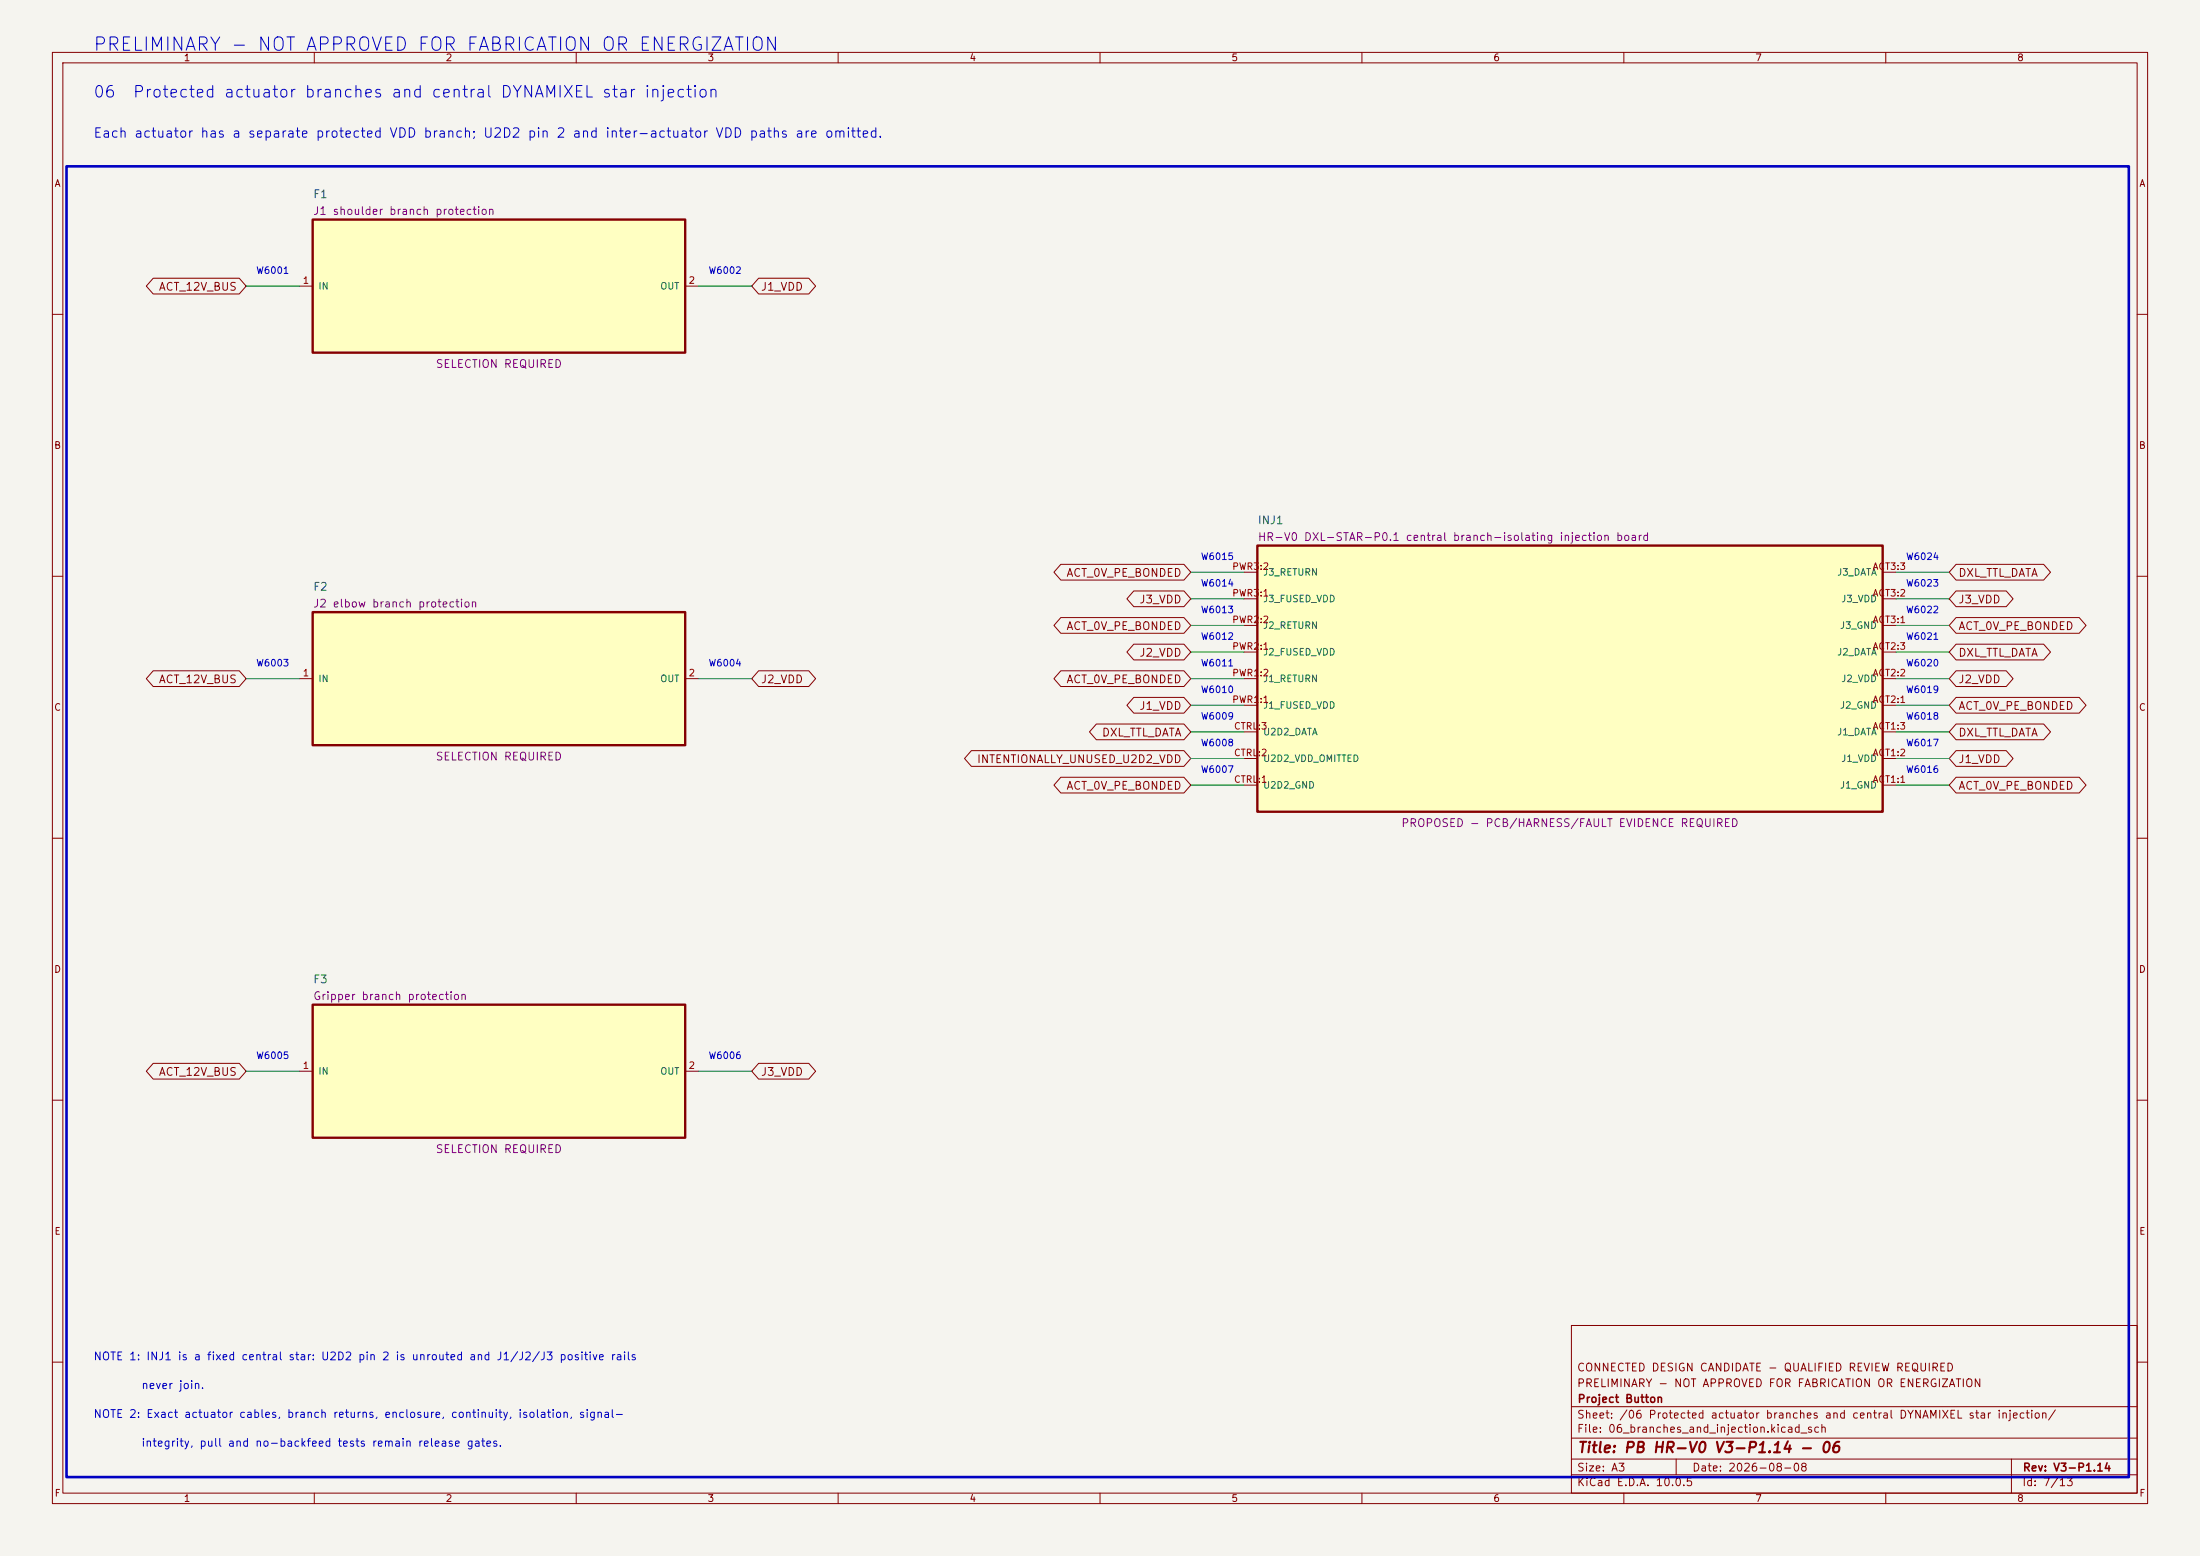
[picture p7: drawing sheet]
(kicad_sch
 (version 20250114) (generator "eeschema") (generator_version "10.0") (paper "A3")
 (title_block (title "PB HR-V0 V3-P1.14 - 06") (date "2026-08-08") (rev "V3-P1.14")
  (company "Project Button") (comment 1 "PRELIMINARY - NOT APPROVED FOR FABRICATION OR ENERGIZATION") (comment 2 "CONNECTED DESIGN CANDIDATE - QUALIFIED REVIEW REQUIRED"))
 (lib_symbols (symbol "PBV3:F1"
   (pin_names (offset 1.016)) (exclude_from_sim no) (in_bom yes) (on_board yes)
   (property "Reference" "F1" (at -35.56 -16.70 0) (effects (font (size 1.50 1.50)) (justify left bottom)))
   (property "Value" "J1 shoulder branch protection" (at 0.00 0.00 0) (effects (font (size 1.50 1.50)) (hide yes)))
   (property "Footprint" "" (at 0.00 0.00 0) (effects (font (size 1.50 1.50)) (hide yes)))
   (property "Datasheet" "" (at 0.00 0.00 0) (effects (font (size 1.50 1.50)) (hide yes)))
   (property "Description" "R36 proposes 5025 block plus ATOF family only. XM540 4.4 A stall versus JST EH 3 A series basis is unresolved; rating and all physical evidence remain open." (at 0.00 0.00 0) (effects (font (size 1.50 1.50)) (hide yes)))
   (property "Status" "SELECTION REQUIRED" (at 0.00 15.70 0) (effects (font (size 1.50 1.50)) (justify bottom)))
   (property "Evidence" "" (at 0.00 0.00 0) (effects (font (size 1.50 1.50)) (hide yes)))
   (property "Display" "J1 shoulder branch protection" (at -35.56 -13.50 0) (effects (font (size 1.50 1.50)) (justify left bottom)))
   (symbol "F1_0_1"
    (rectangle (start -35.56 -12.70) (end 35.56 12.70) (stroke (width 0.45) (type solid)) (fill (type background))))
   (symbol "F1_1_1" (pin passive line (at -38.10 0.00 0) (length 2.54) (name "IN" (effects (font (size 1.27 1.27)))) (number "1" (effects (font (size 1.27 1.27))))) (pin passive line (at 38.10 0.00 180) (length 2.54) (name "OUT" (effects (font (size 1.27 1.27)))) (number "2" (effects (font (size 1.27 1.27))))))
   (embedded_fonts no))
(symbol "PBV3:F2"
   (pin_names (offset 1.016)) (exclude_from_sim no) (in_bom yes) (on_board yes)
   (property "Reference" "F2" (at -35.56 -16.70 0) (effects (font (size 1.50 1.50)) (justify left bottom)))
   (property "Value" "J2 elbow branch protection" (at 0.00 0.00 0) (effects (font (size 1.50 1.50)) (hide yes)))
   (property "Footprint" "" (at 0.00 0.00 0) (effects (font (size 1.50 1.50)) (hide yes)))
   (property "Datasheet" "" (at 0.00 0.00 0) (effects (font (size 1.50 1.50)) (hide yes)))
   (property "Description" "Same R36 candidate hardware and XM540/JST connector-limit conflict as F1." (at 0.00 0.00 0) (effects (font (size 1.50 1.50)) (hide yes)))
   (property "Status" "SELECTION REQUIRED" (at 0.00 15.70 0) (effects (font (size 1.50 1.50)) (justify bottom)))
   (property "Evidence" "" (at 0.00 0.00 0) (effects (font (size 1.50 1.50)) (hide yes)))
   (property "Display" "J2 elbow branch protection" (at -35.56 -13.50 0) (effects (font (size 1.50 1.50)) (justify left bottom)))
   (symbol "F2_0_1"
    (rectangle (start -35.56 -12.70) (end 35.56 12.70) (stroke (width 0.45) (type solid)) (fill (type background))))
   (symbol "F2_1_1" (pin passive line (at -38.10 0.00 0) (length 2.54) (name "IN" (effects (font (size 1.27 1.27)))) (number "1" (effects (font (size 1.27 1.27))))) (pin passive line (at 38.10 0.00 180) (length 2.54) (name "OUT" (effects (font (size 1.27 1.27)))) (number "2" (effects (font (size 1.27 1.27))))))
   (embedded_fonts no))
(symbol "PBV3:F3"
   (pin_names (offset 1.016)) (exclude_from_sim no) (in_bom yes) (on_board yes)
   (property "Reference" "F3" (at -35.56 -16.70 0) (effects (font (size 1.50 1.50)) (justify left bottom)))
   (property "Value" "Gripper branch protection" (at 0.00 0.00 0) (effects (font (size 1.50 1.50)) (hide yes)))
   (property "Footprint" "" (at 0.00 0.00 0) (effects (font (size 1.50 1.50)) (hide yes)))
   (property "Datasheet" "" (at 0.00 0.00 0) (effects (font (size 1.50 1.50)) (hide yes)))
   (property "Description" "R36 proposes 5025 block plus ATOF family only. XM430 stall screen is 2.3 A; exact cable, rating and coordination evidence remain open." (at 0.00 0.00 0) (effects (font (size 1.50 1.50)) (hide yes)))
   (property "Status" "SELECTION REQUIRED" (at 0.00 15.70 0) (effects (font (size 1.50 1.50)) (justify bottom)))
   (property "Evidence" "" (at 0.00 0.00 0) (effects (font (size 1.50 1.50)) (hide yes)))
   (property "Display" "Gripper branch protection" (at -35.56 -13.50 0) (effects (font (size 1.50 1.50)) (justify left bottom)))
   (symbol "F3_0_1"
    (rectangle (start -35.56 -12.70) (end 35.56 12.70) (stroke (width 0.45) (type solid)) (fill (type background))))
   (symbol "F3_1_1" (pin passive line (at -38.10 0.00 0) (length 2.54) (name "IN" (effects (font (size 1.27 1.27)))) (number "1" (effects (font (size 1.27 1.27))))) (pin passive line (at 38.10 0.00 180) (length 2.54) (name "OUT" (effects (font (size 1.27 1.27)))) (number "2" (effects (font (size 1.27 1.27))))))
   (embedded_fonts no))
(symbol "PBV3:INJ1"
   (pin_names (offset 1.016)) (exclude_from_sim no) (in_bom yes) (on_board yes)
   (property "Reference" "INJ1" (at -59.69 -29.40 0) (effects (font (size 1.50 1.50)) (justify left bottom)))
   (property "Value" "HR-V0 DXL-STAR-P0.1 central branch-isolating injection board" (at 0.00 0.00 0) (effects (font (size 1.50 1.50)) (hide yes)))
   (property "Footprint" "" (at 0.00 0.00 0) (effects (font (size 1.50 1.50)) (hide yes)))
   (property "Datasheet" "" (at 0.00 0.00 0) (effects (font (size 1.50 1.50)) (hide yes)))
   (property "Description" "One fixed central star board accepts three separately protected VDD/return branches, shares only DATA and common return, and leaves U2D2 pin 2 physically unrouted. Routed DXL-STAR-P0.1 source exists; exact cable lengths, terminals, enclosure, signal-integrity, thermal, continuity and no-backfeed proof remain open." (at 0.00 0.00 0) (effects (font (size 1.50 1.50)) (hide yes)))
   (property "Status" "PROPOSED - PCB/HARNESS/FAULT EVIDENCE REQUIRED" (at 0.00 28.40 0) (effects (font (size 1.50 1.50)) (justify bottom)))
   (property "Evidence" "" (at 0.00 0.00 0) (effects (font (size 1.50 1.50)) (hide yes)))
   (property "Display" "HR-V0 DXL-STAR-P0.1 central branch-isolating injection board" (at -59.69 -26.20 0) (effects (font (size 1.50 1.50)) (justify left bottom)))
   (symbol "INJ1_0_1"
    (rectangle (start -59.69 -25.40) (end 59.69 25.40) (stroke (width 0.45) (type solid)) (fill (type background))))
   (symbol "INJ1_1_1" (pin passive line (at -62.23 -20.32 0) (length 2.54) (name "U2D2 GND" (effects (font (size 1.27 1.27)))) (number "CTRL:1" (effects (font (size 1.27 1.27))))) (pin passive line (at -62.23 -15.24 0) (length 2.54) (name "U2D2 VDD OMITTED" (effects (font (size 1.27 1.27)))) (number "CTRL:2" (effects (font (size 1.27 1.27))))) (pin passive line (at -62.23 -10.16 0) (length 2.54) (name "U2D2 DATA" (effects (font (size 1.27 1.27)))) (number "CTRL:3" (effects (font (size 1.27 1.27))))) (pin passive line (at -62.23 -5.08 0) (length 2.54) (name "J1 FUSED VDD" (effects (font (size 1.27 1.27)))) (number "PWR1:1" (effects (font (size 1.27 1.27))))) (pin passive line (at -62.23 0.00 0) (length 2.54) (name "J1 RETURN" (effects (font (size 1.27 1.27)))) (number "PWR1:2" (effects (font (size 1.27 1.27))))) (pin passive line (at -62.23 5.08 0) (length 2.54) (name "J2 FUSED VDD" (effects (font (size 1.27 1.27)))) (number "PWR2:1" (effects (font (size 1.27 1.27))))) (pin passive line (at -62.23 10.16 0) (length 2.54) (name "J2 RETURN" (effects (font (size 1.27 1.27)))) (number "PWR2:2" (effects (font (size 1.27 1.27))))) (pin passive line (at -62.23 15.24 0) (length 2.54) (name "J3 FUSED VDD" (effects (font (size 1.27 1.27)))) (number "PWR3:1" (effects (font (size 1.27 1.27))))) (pin passive line (at -62.23 20.32 0) (length 2.54) (name "J3 RETURN" (effects (font (size 1.27 1.27)))) (number "PWR3:2" (effects (font (size 1.27 1.27))))) (pin passive line (at 62.23 -20.32 180) (length 2.54) (name "J1 GND" (effects (font (size 1.27 1.27)))) (number "ACT1:1" (effects (font (size 1.27 1.27))))) (pin passive line (at 62.23 -15.24 180) (length 2.54) (name "J1 VDD" (effects (font (size 1.27 1.27)))) (number "ACT1:2" (effects (font (size 1.27 1.27))))) (pin passive line (at 62.23 -10.16 180) (length 2.54) (name "J1 DATA" (effects (font (size 1.27 1.27)))) (number "ACT1:3" (effects (font (size 1.27 1.27))))) (pin passive line (at 62.23 -5.08 180) (length 2.54) (name "J2 GND" (effects (font (size 1.27 1.27)))) (number "ACT2:1" (effects (font (size 1.27 1.27))))) (pin passive line (at 62.23 0.00 180) (length 2.54) (name "J2 VDD" (effects (font (size 1.27 1.27)))) (number "ACT2:2" (effects (font (size 1.27 1.27))))) (pin passive line (at 62.23 5.08 180) (length 2.54) (name "J2 DATA" (effects (font (size 1.27 1.27)))) (number "ACT2:3" (effects (font (size 1.27 1.27))))) (pin passive line (at 62.23 10.16 180) (length 2.54) (name "J3 GND" (effects (font (size 1.27 1.27)))) (number "ACT3:1" (effects (font (size 1.27 1.27))))) (pin passive line (at 62.23 15.24 180) (length 2.54) (name "J3 VDD" (effects (font (size 1.27 1.27)))) (number "ACT3:2" (effects (font (size 1.27 1.27))))) (pin passive line (at 62.23 20.32 180) (length 2.54) (name "J3 DATA" (effects (font (size 1.27 1.27)))) (number "ACT3:3" (effects (font (size 1.27 1.27))))))
   (embedded_fonts no)))
 (text "PRELIMINARY - NOT APPROVED FOR FABRICATION OR ENERGIZATION" (exclude_from_sim no) (at 17.78 10.16 0) (effects (font (size 2.54 2.54)) (justify left bottom))) (text "06  Protected actuator branches and central DYNAMIXEL star injection" (exclude_from_sim no) (at 17.78 19.05 0) (effects (font (size 2.20 2.20)) (justify left bottom))) (text "Each actuator has a separate protected VDD branch; U2D2 pin 2 and inter-actuator VDD paths are omitted." (exclude_from_sim no) (at 17.78 26.67 0) (effects (font (size 1.80 1.80)) (justify left bottom))) (rectangle (start 12.70 31.75) (end 406.40 281.94) (stroke (width 0.50) (type solid)) (fill (type none))) (wire (pts (xy 57.15 54.61) (xy 46.99 54.61)) (stroke (width 0) (type default)))
(global_label "ACT_12V_BUS" (shape bidirectional) (at 46.99 54.61 180) (fields_autoplaced yes) (effects (font (size 1.50 1.50)) (justify right))
    (property "Intersheetrefs" "${INTERSHEET_REFS}" (at 46.99 57.15 0) (effects (font (size 1.27 1.27)) (hide yes))))
(text "W6001" (exclude_from_sim no) (at 52.07 52.61 0) (effects (font (size 1.27 1.27)) (justify bottom)))
(wire (pts (xy 133.35 54.61) (xy 143.51 54.61)) (stroke (width 0) (type default)))
(global_label "J1_VDD" (shape bidirectional) (at 143.51 54.61 0) (fields_autoplaced yes) (effects (font (size 1.50 1.50)) (justify left))
    (property "Intersheetrefs" "${INTERSHEET_REFS}" (at 143.51 57.15 0) (effects (font (size 1.27 1.27)) (hide yes))))
(text "W6002" (exclude_from_sim no) (at 138.43 52.61 0) (effects (font (size 1.27 1.27)) (justify bottom))) (wire (pts (xy 57.15 129.54) (xy 46.99 129.54)) (stroke (width 0) (type default)))
(global_label "ACT_12V_BUS" (shape bidirectional) (at 46.99 129.54 180) (fields_autoplaced yes) (effects (font (size 1.50 1.50)) (justify right))
    (property "Intersheetrefs" "${INTERSHEET_REFS}" (at 46.99 132.08 0) (effects (font (size 1.27 1.27)) (hide yes))))
(text "W6003" (exclude_from_sim no) (at 52.07 127.54 0) (effects (font (size 1.27 1.27)) (justify bottom)))
(wire (pts (xy 133.35 129.54) (xy 143.51 129.54)) (stroke (width 0) (type default)))
(global_label "J2_VDD" (shape bidirectional) (at 143.51 129.54 0) (fields_autoplaced yes) (effects (font (size 1.50 1.50)) (justify left))
    (property "Intersheetrefs" "${INTERSHEET_REFS}" (at 143.51 132.08 0) (effects (font (size 1.27 1.27)) (hide yes))))
(text "W6004" (exclude_from_sim no) (at 138.43 127.54 0) (effects (font (size 1.27 1.27)) (justify bottom))) (wire (pts (xy 57.15 204.47) (xy 46.99 204.47)) (stroke (width 0) (type default)))
(global_label "ACT_12V_BUS" (shape bidirectional) (at 46.99 204.47 180) (fields_autoplaced yes) (effects (font (size 1.50 1.50)) (justify right))
    (property "Intersheetrefs" "${INTERSHEET_REFS}" (at 46.99 207.01 0) (effects (font (size 1.27 1.27)) (hide yes))))
(text "W6005" (exclude_from_sim no) (at 52.07 202.47 0) (effects (font (size 1.27 1.27)) (justify bottom)))
(wire (pts (xy 133.35 204.47) (xy 143.51 204.47)) (stroke (width 0) (type default)))
(global_label "J3_VDD" (shape bidirectional) (at 143.51 204.47 0) (fields_autoplaced yes) (effects (font (size 1.50 1.50)) (justify left))
    (property "Intersheetrefs" "${INTERSHEET_REFS}" (at 143.51 207.01 0) (effects (font (size 1.27 1.27)) (hide yes))))
(text "W6006" (exclude_from_sim no) (at 138.43 202.47 0) (effects (font (size 1.27 1.27)) (justify bottom))) (wire (pts (xy 237.49 149.86) (xy 227.33 149.86)) (stroke (width 0) (type default)))
(global_label "ACT_0V_PE_BONDED" (shape bidirectional) (at 227.33 149.86 180) (fields_autoplaced yes) (effects (font (size 1.50 1.50)) (justify right))
    (property "Intersheetrefs" "${INTERSHEET_REFS}" (at 227.33 152.40 0) (effects (font (size 1.27 1.27)) (hide yes))))
(text "W6007" (exclude_from_sim no) (at 232.41 147.86 0) (effects (font (size 1.27 1.27)) (justify bottom)))
(wire (pts (xy 237.49 144.78) (xy 227.33 144.78)) (stroke (width 0) (type default)))
(global_label "INTENTIONALLY_UNUSED_U2D2_VDD" (shape bidirectional) (at 227.33 144.78 180) (fields_autoplaced yes) (effects (font (size 1.50 1.50)) (justify right))
    (property "Intersheetrefs" "${INTERSHEET_REFS}" (at 227.33 147.32 0) (effects (font (size 1.27 1.27)) (hide yes))))
(text "W6008" (exclude_from_sim no) (at 232.41 142.78 0) (effects (font (size 1.27 1.27)) (justify bottom)))
(wire (pts (xy 237.49 139.70) (xy 227.33 139.70)) (stroke (width 0) (type default)))
(global_label "DXL_TTL_DATA" (shape bidirectional) (at 227.33 139.70 180) (fields_autoplaced yes) (effects (font (size 1.50 1.50)) (justify right))
    (property "Intersheetrefs" "${INTERSHEET_REFS}" (at 227.33 142.24 0) (effects (font (size 1.27 1.27)) (hide yes))))
(text "W6009" (exclude_from_sim no) (at 232.41 137.70 0) (effects (font (size 1.27 1.27)) (justify bottom)))
(wire (pts (xy 237.49 134.62) (xy 227.33 134.62)) (stroke (width 0) (type default)))
(global_label "J1_VDD" (shape bidirectional) (at 227.33 134.62 180) (fields_autoplaced yes) (effects (font (size 1.50 1.50)) (justify right))
    (property "Intersheetrefs" "${INTERSHEET_REFS}" (at 227.33 137.16 0) (effects (font (size 1.27 1.27)) (hide yes))))
(text "W6010" (exclude_from_sim no) (at 232.41 132.62 0) (effects (font (size 1.27 1.27)) (justify bottom)))
(wire (pts (xy 237.49 129.54) (xy 227.33 129.54)) (stroke (width 0) (type default)))
(global_label "ACT_0V_PE_BONDED" (shape bidirectional) (at 227.33 129.54 180) (fields_autoplaced yes) (effects (font (size 1.50 1.50)) (justify right))
    (property "Intersheetrefs" "${INTERSHEET_REFS}" (at 227.33 132.08 0) (effects (font (size 1.27 1.27)) (hide yes))))
(text "W6011" (exclude_from_sim no) (at 232.41 127.54 0) (effects (font (size 1.27 1.27)) (justify bottom)))
(wire (pts (xy 237.49 124.46) (xy 227.33 124.46)) (stroke (width 0) (type default)))
(global_label "J2_VDD" (shape bidirectional) (at 227.33 124.46 180) (fields_autoplaced yes) (effects (font (size 1.50 1.50)) (justify right))
    (property "Intersheetrefs" "${INTERSHEET_REFS}" (at 227.33 127.00 0) (effects (font (size 1.27 1.27)) (hide yes))))
(text "W6012" (exclude_from_sim no) (at 232.41 122.46 0) (effects (font (size 1.27 1.27)) (justify bottom)))
(wire (pts (xy 237.49 119.38) (xy 227.33 119.38)) (stroke (width 0) (type default)))
(global_label "ACT_0V_PE_BONDED" (shape bidirectional) (at 227.33 119.38 180) (fields_autoplaced yes) (effects (font (size 1.50 1.50)) (justify right))
    (property "Intersheetrefs" "${INTERSHEET_REFS}" (at 227.33 121.92 0) (effects (font (size 1.27 1.27)) (hide yes))))
(text "W6013" (exclude_from_sim no) (at 232.41 117.38 0) (effects (font (size 1.27 1.27)) (justify bottom)))
(wire (pts (xy 237.49 114.30) (xy 227.33 114.30)) (stroke (width 0) (type default)))
(global_label "J3_VDD" (shape bidirectional) (at 227.33 114.30 180) (fields_autoplaced yes) (effects (font (size 1.50 1.50)) (justify right))
    (property "Intersheetrefs" "${INTERSHEET_REFS}" (at 227.33 116.84 0) (effects (font (size 1.27 1.27)) (hide yes))))
(text "W6014" (exclude_from_sim no) (at 232.41 112.30 0) (effects (font (size 1.27 1.27)) (justify bottom)))
(wire (pts (xy 237.49 109.22) (xy 227.33 109.22)) (stroke (width 0) (type default)))
(global_label "ACT_0V_PE_BONDED" (shape bidirectional) (at 227.33 109.22 180) (fields_autoplaced yes) (effects (font (size 1.50 1.50)) (justify right))
    (property "Intersheetrefs" "${INTERSHEET_REFS}" (at 227.33 111.76 0) (effects (font (size 1.27 1.27)) (hide yes))))
(text "W6015" (exclude_from_sim no) (at 232.41 107.22 0) (effects (font (size 1.27 1.27)) (justify bottom)))
(wire (pts (xy 361.95 149.86) (xy 372.11 149.86)) (stroke (width 0) (type default)))
(global_label "ACT_0V_PE_BONDED" (shape bidirectional) (at 372.11 149.86 0) (fields_autoplaced yes) (effects (font (size 1.50 1.50)) (justify left))
    (property "Intersheetrefs" "${INTERSHEET_REFS}" (at 372.11 152.40 0) (effects (font (size 1.27 1.27)) (hide yes))))
(text "W6016" (exclude_from_sim no) (at 367.03 147.86 0) (effects (font (size 1.27 1.27)) (justify bottom)))
(wire (pts (xy 361.95 144.78) (xy 372.11 144.78)) (stroke (width 0) (type default)))
(global_label "J1_VDD" (shape bidirectional) (at 372.11 144.78 0) (fields_autoplaced yes) (effects (font (size 1.50 1.50)) (justify left))
    (property "Intersheetrefs" "${INTERSHEET_REFS}" (at 372.11 147.32 0) (effects (font (size 1.27 1.27)) (hide yes))))
(text "W6017" (exclude_from_sim no) (at 367.03 142.78 0) (effects (font (size 1.27 1.27)) (justify bottom)))
(wire (pts (xy 361.95 139.70) (xy 372.11 139.70)) (stroke (width 0) (type default)))
(global_label "DXL_TTL_DATA" (shape bidirectional) (at 372.11 139.70 0) (fields_autoplaced yes) (effects (font (size 1.50 1.50)) (justify left))
    (property "Intersheetrefs" "${INTERSHEET_REFS}" (at 372.11 142.24 0) (effects (font (size 1.27 1.27)) (hide yes))))
(text "W6018" (exclude_from_sim no) (at 367.03 137.70 0) (effects (font (size 1.27 1.27)) (justify bottom)))
(wire (pts (xy 361.95 134.62) (xy 372.11 134.62)) (stroke (width 0) (type default)))
(global_label "ACT_0V_PE_BONDED" (shape bidirectional) (at 372.11 134.62 0) (fields_autoplaced yes) (effects (font (size 1.50 1.50)) (justify left))
    (property "Intersheetrefs" "${INTERSHEET_REFS}" (at 372.11 137.16 0) (effects (font (size 1.27 1.27)) (hide yes))))
(text "W6019" (exclude_from_sim no) (at 367.03 132.62 0) (effects (font (size 1.27 1.27)) (justify bottom)))
(wire (pts (xy 361.95 129.54) (xy 372.11 129.54)) (stroke (width 0) (type default)))
(global_label "J2_VDD" (shape bidirectional) (at 372.11 129.54 0) (fields_autoplaced yes) (effects (font (size 1.50 1.50)) (justify left))
    (property "Intersheetrefs" "${INTERSHEET_REFS}" (at 372.11 132.08 0) (effects (font (size 1.27 1.27)) (hide yes))))
(text "W6020" (exclude_from_sim no) (at 367.03 127.54 0) (effects (font (size 1.27 1.27)) (justify bottom)))
(wire (pts (xy 361.95 124.46) (xy 372.11 124.46)) (stroke (width 0) (type default)))
(global_label "DXL_TTL_DATA" (shape bidirectional) (at 372.11 124.46 0) (fields_autoplaced yes) (effects (font (size 1.50 1.50)) (justify left))
    (property "Intersheetrefs" "${INTERSHEET_REFS}" (at 372.11 127.00 0) (effects (font (size 1.27 1.27)) (hide yes))))
(text "W6021" (exclude_from_sim no) (at 367.03 122.46 0) (effects (font (size 1.27 1.27)) (justify bottom)))
(wire (pts (xy 361.95 119.38) (xy 372.11 119.38)) (stroke (width 0) (type default)))
(global_label "ACT_0V_PE_BONDED" (shape bidirectional) (at 372.11 119.38 0) (fields_autoplaced yes) (effects (font (size 1.50 1.50)) (justify left))
    (property "Intersheetrefs" "${INTERSHEET_REFS}" (at 372.11 121.92 0) (effects (font (size 1.27 1.27)) (hide yes))))
(text "W6022" (exclude_from_sim no) (at 367.03 117.38 0) (effects (font (size 1.27 1.27)) (justify bottom)))
(wire (pts (xy 361.95 114.30) (xy 372.11 114.30)) (stroke (width 0) (type default)))
(global_label "J3_VDD" (shape bidirectional) (at 372.11 114.30 0) (fields_autoplaced yes) (effects (font (size 1.50 1.50)) (justify left))
    (property "Intersheetrefs" "${INTERSHEET_REFS}" (at 372.11 116.84 0) (effects (font (size 1.27 1.27)) (hide yes))))
(text "W6023" (exclude_from_sim no) (at 367.03 112.30 0) (effects (font (size 1.27 1.27)) (justify bottom)))
(wire (pts (xy 361.95 109.22) (xy 372.11 109.22)) (stroke (width 0) (type default)))
(global_label "DXL_TTL_DATA" (shape bidirectional) (at 372.11 109.22 0) (fields_autoplaced yes) (effects (font (size 1.50 1.50)) (justify left))
    (property "Intersheetrefs" "${INTERSHEET_REFS}" (at 372.11 111.76 0) (effects (font (size 1.27 1.27)) (hide yes))))
(text "W6024" (exclude_from_sim no) (at 367.03 107.22 0) (effects (font (size 1.27 1.27)) (justify bottom))) (text "NOTE 1: INJ1 is a fixed central star: U2D2 pin 2 is unrouted and J1/J2/J3 positive rails" (exclude_from_sim no) (at 17.78 260.00 0) (effects (font (size 1.50 1.50)) (justify left bottom))) (text "        never join." (exclude_from_sim no) (at 17.78 265.50 0) (effects (font (size 1.50 1.50)) (justify left bottom))) (text "NOTE 2: Exact actuator cables, branch returns, enclosure, continuity, isolation, signal-" (exclude_from_sim no) (at 17.78 271.00 0) (effects (font (size 1.50 1.50)) (justify left bottom))) (text "        integrity, pull and no-backfeed tests remain release gates." (exclude_from_sim no) (at 17.78 276.50 0) (effects (font (size 1.50 1.50)) (justify left bottom)))
 (symbol
   (lib_id "PBV3:F1") (at 95.25 54.61 0) (unit 1) (exclude_from_sim no) (in_bom yes) (on_board yes) (dnp no)
   (property "Reference" "F1" (at 59.69 37.91 0) (effects (font (size 1.50 1.50)) (justify left bottom)))
   (property "Value" "J1 shoulder branch protection" (at 95.25 54.61 0) (effects (font (size 1.50 1.50)) (hide yes)))
   (property "Footprint" "" (at 95.25 54.61 0) (effects (font (size 1.50 1.50)) (hide yes)))
   (property "Datasheet" "" (at 95.25 54.61 0) (effects (font (size 1.50 1.50)) (hide yes)))
   (property "Description" "R36 proposes 5025 block plus ATOF family only. XM540 4.4 A stall versus JST EH 3 A series basis is unresolved; rating and all physical evidence remain open." (at 95.25 54.61 0) (effects (font (size 1.50 1.50)) (hide yes)))
   (property "Status" "SELECTION REQUIRED" (at 95.25 70.31 0) (effects (font (size 1.50 1.50)) (justify bottom)))
   (property "Evidence" "" (at 95.25 54.61 0) (effects (font (size 1.50 1.50)) (hide yes)))
   (property "Display" "J1 shoulder branch protection" (at 59.69 41.11 0) (effects (font (size 1.50 1.50)) (justify left bottom))) (pin "1") (pin "2"))
(symbol
   (lib_id "PBV3:F2") (at 95.25 129.54 0) (unit 1) (exclude_from_sim no) (in_bom yes) (on_board yes) (dnp no)
   (property "Reference" "F2" (at 59.69 112.84 0) (effects (font (size 1.50 1.50)) (justify left bottom)))
   (property "Value" "J2 elbow branch protection" (at 95.25 129.54 0) (effects (font (size 1.50 1.50)) (hide yes)))
   (property "Footprint" "" (at 95.25 129.54 0) (effects (font (size 1.50 1.50)) (hide yes)))
   (property "Datasheet" "" (at 95.25 129.54 0) (effects (font (size 1.50 1.50)) (hide yes)))
   (property "Description" "Same R36 candidate hardware and XM540/JST connector-limit conflict as F1." (at 95.25 129.54 0) (effects (font (size 1.50 1.50)) (hide yes)))
   (property "Status" "SELECTION REQUIRED" (at 95.25 145.24 0) (effects (font (size 1.50 1.50)) (justify bottom)))
   (property "Evidence" "" (at 95.25 129.54 0) (effects (font (size 1.50 1.50)) (hide yes)))
   (property "Display" "J2 elbow branch protection" (at 59.69 116.04 0) (effects (font (size 1.50 1.50)) (justify left bottom))) (pin "1") (pin "2"))
(symbol
   (lib_id "PBV3:F3") (at 95.25 204.47 0) (unit 1) (exclude_from_sim no) (in_bom yes) (on_board yes) (dnp no)
   (property "Reference" "F3" (at 59.69 187.77 0) (effects (font (size 1.50 1.50)) (justify left bottom)))
   (property "Value" "Gripper branch protection" (at 95.25 204.47 0) (effects (font (size 1.50 1.50)) (hide yes)))
   (property "Footprint" "" (at 95.25 204.47 0) (effects (font (size 1.50 1.50)) (hide yes)))
   (property "Datasheet" "" (at 95.25 204.47 0) (effects (font (size 1.50 1.50)) (hide yes)))
   (property "Description" "R36 proposes 5025 block plus ATOF family only. XM430 stall screen is 2.3 A; exact cable, rating and coordination evidence remain open." (at 95.25 204.47 0) (effects (font (size 1.50 1.50)) (hide yes)))
   (property "Status" "SELECTION REQUIRED" (at 95.25 220.17 0) (effects (font (size 1.50 1.50)) (justify bottom)))
   (property "Evidence" "" (at 95.25 204.47 0) (effects (font (size 1.50 1.50)) (hide yes)))
   (property "Display" "Gripper branch protection" (at 59.69 190.97 0) (effects (font (size 1.50 1.50)) (justify left bottom))) (pin "1") (pin "2"))
(symbol
   (lib_id "PBV3:INJ1") (at 299.72 129.54 0) (unit 1) (exclude_from_sim no) (in_bom yes) (on_board yes) (dnp no)
   (property "Reference" "INJ1" (at 240.03 100.14 0) (effects (font (size 1.50 1.50)) (justify left bottom)))
   (property "Value" "HR-V0 DXL-STAR-P0.1 central branch-isolating injection board" (at 299.72 129.54 0) (effects (font (size 1.50 1.50)) (hide yes)))
   (property "Footprint" "" (at 299.72 129.54 0) (effects (font (size 1.50 1.50)) (hide yes)))
   (property "Datasheet" "" (at 299.72 129.54 0) (effects (font (size 1.50 1.50)) (hide yes)))
   (property "Description" "One fixed central star board accepts three separately protected VDD/return branches, shares only DATA and common return, and leaves U2D2 pin 2 physically unrouted. Routed DXL-STAR-P0.1 source exists; exact cable lengths, terminals, enclosure, signal-integrity, thermal, continuity and no-backfeed proof remain open." (at 299.72 129.54 0) (effects (font (size 1.50 1.50)) (hide yes)))
   (property "Status" "PROPOSED - PCB/HARNESS/FAULT EVIDENCE REQUIRED" (at 299.72 157.94 0) (effects (font (size 1.50 1.50)) (justify bottom)))
   (property "Evidence" "" (at 299.72 129.54 0) (effects (font (size 1.50 1.50)) (hide yes)))
   (property "Display" "HR-V0 DXL-STAR-P0.1 central branch-isolating injection board" (at 240.03 103.34 0) (effects (font (size 1.50 1.50)) (justify left bottom))) (pin "CTRL:1") (pin "CTRL:2") (pin "CTRL:3") (pin "PWR1:1") (pin "PWR1:2") (pin "PWR2:1") (pin "PWR2:2") (pin "PWR3:1") (pin "PWR3:2") (pin "ACT1:1") (pin "ACT1:2") (pin "ACT1:3") (pin "ACT2:1") (pin "ACT2:2") (pin "ACT2:3") (pin "ACT3:1") (pin "ACT3:2") (pin "ACT3:3"))
 (embedded_fonts no))
